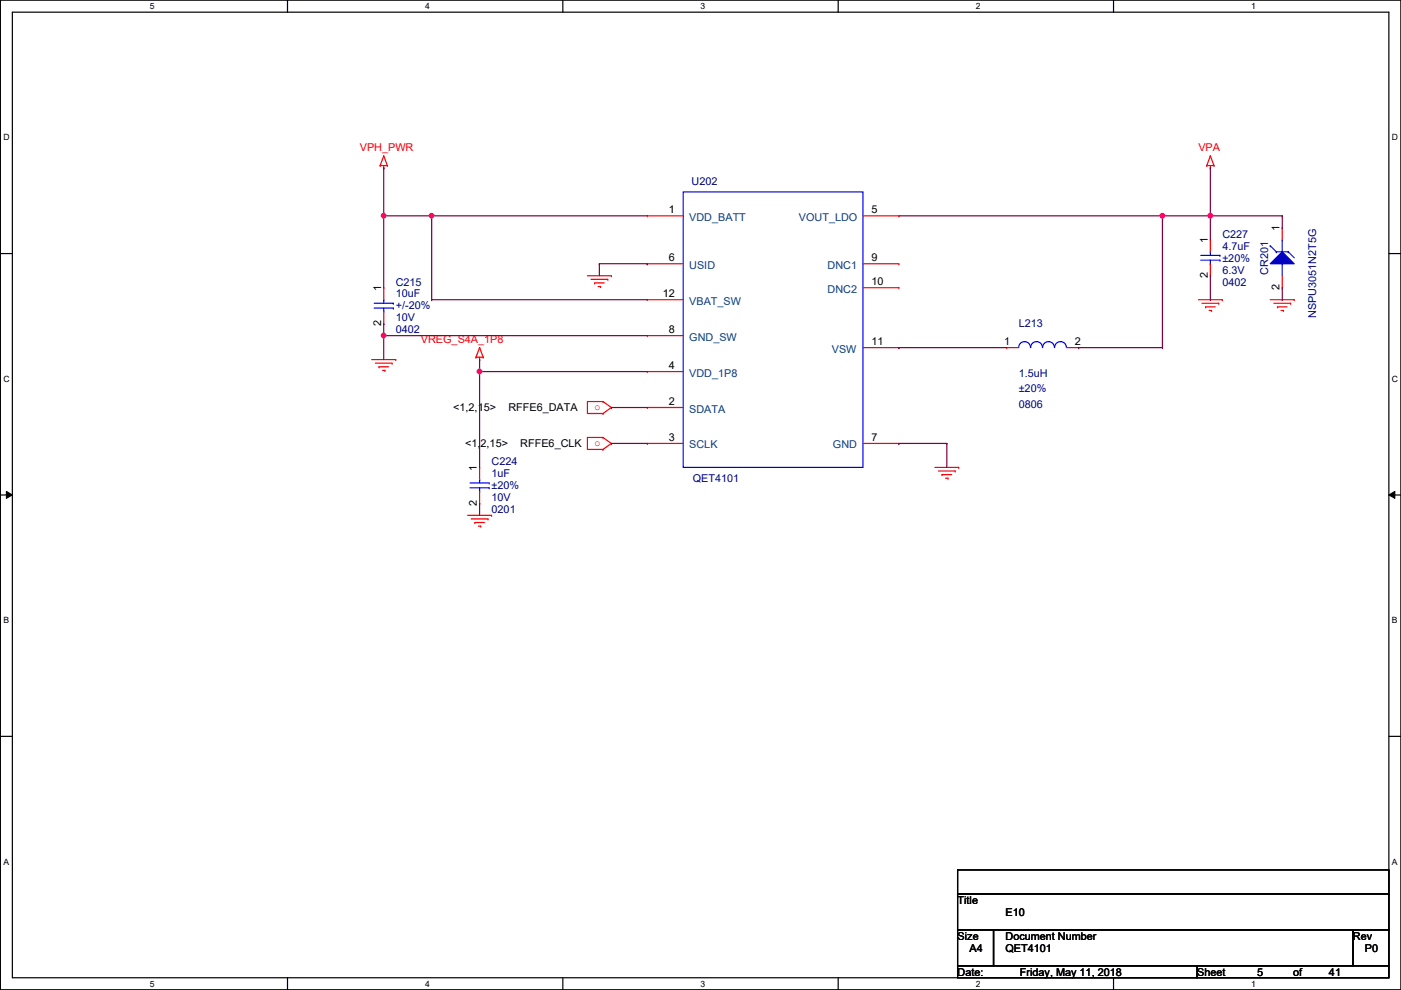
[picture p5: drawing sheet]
<svg xmlns="http://www.w3.org/2000/svg" width="297mm" height="210mm" viewBox="0 0 297 210" stroke-linecap="round" stroke-linejoin="round" font-family="sans-serif">
<path d="M.1 0h296.9v209.8h-296.9zM2.6 2.6h291.9v204.7h-291.9z" fill="none" stroke="#000" stroke-width=".25"/>
<g fill="#fff">
<path d="M31.8 .3h1v2h-1z"/>
<path d="M31.8 207.6h1v1.9h-1z"/>
</g>
<path d="M61 0v2.6M61 207.3v2.5" fill="none" stroke="#000" stroke-width=".25"/>
<g fill="#fff">
<path d="M90.1 .3h1v2h-1z"/>
<path d="M90.1 207.6h1v1.9h-1z"/>
</g>
<path d="M119.3 0v2.6M119.3 207.3v2.5" fill="none" stroke="#000" stroke-width=".25"/>
<g fill="#fff">
<path d="M148.5 .3h1v2h-1z"/>
<path d="M148.5 207.6h1v1.9h-1z"/>
</g>
<path d="M177.7 0v2.6M177.7 207.3v2.5" fill="none" stroke="#000" stroke-width=".25"/>
<g fill="#fff">
<path d="M206.9 .3h1v2h-1z"/>
<path d="M206.9 207.6h1v1.9h-1z"/>
</g>
<path d="M236.1 0v2.6M236.1 207.3v2.5" fill="none" stroke="#000" stroke-width=".25"/>
<g fill="#fff">
<path d="M265.3 .3h.9v2h-.9z"/>
<path d="M265.3 207.6h.9v1.9h-.9z"/>
<path d="M.7 28.2h1.3v1.9h-1.3z"/>
<path d="M295.1 28.2h1.3v1.9h-1.3z"/>
<path d="M.7 79.3h1.3v2h-1.3z"/>
<path d="M295.1 79.3h1.3v2h-1.3z"/>
</g>
<path d="M.1 53.8h2.5M294.5 53.8h2.5" fill="none" stroke="#000" stroke-width=".25"/>
<g fill="#fff">
<path d="M.7 130.5h1.2v2h-1.2z"/>
<path d="M295.1 130.5h1.2v2h-1.2z"/>
</g>
<path d="M.1 104.9h2.5M294.5 104.9h2.5" fill="none" stroke="#000" stroke-width=".25"/>
<path d="M1.4 104.2l1.2 .7-1.2 .8zM294.5 104.9l1.2-.7v1.5z" fill="#000"/>
<path d="M1.4 104.2l1.2 .7-1.2 .8zM294.5 104.9l1.2-.7v1.5z" fill="none" stroke="#000" stroke-width=".21"/>
<g fill="#fff">
<path d="M.7 181.7h1.2v2h-1.2z"/>
<path d="M295.1 181.7h1.2v2h-1.2z"/>
</g>
<path d="M.1 156.1h2.5M294.5 156.1h2.5M203 184.4h91.5v5.1h-91.5zM203 189.5h91.5v7.6h-91.5zM203 197.1h7.6v7.7h-7.6zM210.6 197.1h76.2v7.7h-76.2zM286.8 197.1h7.7v7.7h-7.7zM203 204.8h50.8v2.5h-50.8zM253.8 204.8h40.7v2.5h-40.7z" fill="none" stroke="#000" stroke-width=".25"/>
<g fill="none" stroke="#f00" stroke-width=".25">
<path d="M80.6 35.1h.1M80.6 35.1h1.5M81.4 35.6h.1M81.4 33.1h.1M81.4 35.1v.5M81.4 33.1l.7 2M81.4 33.1l-.8 2M82.1 35.1h.1M255.9 35.1h.1M255.9 35.1h1.5M256.6 35.6h.1M256.6 33.1h.1"/>
<path d="M256.6 35.1v.5M256.6 33.1l.8 2M256.6 33.1l-.7 2M257.4 35.1h.1M124.5 58.5h5.1M125.3 59.2h3.6M126.1 60h.1M126.1 60h2M128.9 59.2h.1M129.6 58.5h.1M256.6 50.8h.1M256.6 58.5h.1"/>
<path d="M256.6 50.8v2.6M256.6 55.9v2.6M78.8 76.2h5.1M79.6 77h3.5M80.3 77.8h.1M80.3 77.8h2.1M81.1 78.5h.5M81.4 61h.1M81.4 68.6h.1M81.4 61v2.5M81.4 66.1v2.5M81.6 78.5h.1"/>
<path d="M83.1 77h.1M83.9 76.2h.1M100.9 75.7h.1M100.9 75.7h1.5M101.7 76.2h.1M101.7 73.7h.1M101.7 75.7v.5M101.7 73.7l.7 2M101.7 73.7l-.8 2M102.4 75.7h.1M126.8 60.7h.5M127.3 60.7h.1"/>
<path d="M254.1 63.5h5.1M254.8 64.3h3.6M255.6 65.1h.1M255.6 65.1h2M256.4 65.8h.5M256.9 65.8h.1M258.4 64.3h.1M259.2 63.5h.1M269.3 63.5h5.1M270.1 64.3h3.5M270.8 65.1h.1M270.8 65.1h2.1"/>
<path d="M271.6 65.8h.5M272.1 65.8h.1M273.6 64.3h.1M274.4 63.5h.1M127.8 92.8h.1M127.8 95.3h.1M127.8 92.8h-3.3v2.5h3.3M127.8 85.1h.1M127.8 87.7h.1M127.8 85.1h-3.3v2.6h3.3M127.8 92.8l1.8 1.2-1.8 1.3M127.8 85.1l1.8 1.3-1.8 1.3"/>
<path d="M198.2 99.1h5.1M199 99.9h3.5M202.5 99.9h.1M203.3 99.1h.1M99.1 109.3h5.1M99.9 110h3.6M100.7 110.8h.1M100.7 110.8h2M101.4 111.5h.5M101.9 111.5h.1M103.5 110h.1M104.2 109.3h.1"/>
<path d="M199.7 100.6h.1M199.7 100.6h2.1M200.5 101.4h.5M201 101.4h.1"/>
</g>
<g fill="none" stroke="#00f" stroke-width=".25">
<path d="M254.6 54.1h4.1M254.6 55.2h4.1M256.6 53.4h.1M256.6 55.9h.1M256.6 53.4v.7M256.6 55.2v.7M258.7 54.1h.1M258.7 55.2h.1M79.3 64.3h4.1M79.3 65.3h4.1M81.4 63.5h.1M81.4 66.1h.1"/>
<path d="M81.4 63.5v.8M81.4 65.3v.8M83.4 64.3h.1M83.4 65.3h.1"/>
</g>
<path d="M269.3 55.9l2.6-2.5 2.5 2.5z" fill="#00f"/>
<g fill="none" stroke="#00f" stroke-width=".25">
<path d="M144.9 40.7h38.1v58.4h-38.1zM269.3 55.9l2.6-2.5 2.5 2.5zM269.3 52.1h.1M269.3 52.1l1.3 1.3M270.6 53.4h.1M270.6 53.4h2.5M271.9 55.9h.1M271.9 50.8h.1M271.9 50.8v2.6M271.9 55.9v2.6M273.1 53.4h.1M273.1 53.4l1.3 1.3"/>
<path d="M216 73.7a1.25 1.25 0 0 1 1.2-1.3 1.25 1.25 0 0 1 1.3 1.3M218.5 73.7a1.25 1.25 0 0 1 1.3-1.3 1.25 1.25 0 0 1 1.2 1.3M221.1 73.7a1.25 1.25 0 0 1 1.2-1.3 1.25 1.25 0 0 1 1.3 1.3M223.6 73.7a1.25 1.25 0 0 1 1.3-1.3 1.25 1.25 0 0 1 1.2 1.3M99.6 102.4h4.1M99.6 103.4h4.1M101.7 101.6h.1M101.7 104.2h.1M101.7 101.6v.8M101.7 103.4v.8M103.7 102.4h.1M103.7 103.4h.1"/>
</g>
<g fill="none" stroke="#f00" stroke-width=".25">
<path d="M137.2 45.8h.1M137.2 55.9h.1M137.2 45.8h7.7M137.2 55.9h7.7M183 45.8h7.6M183 55.9h7.6M190.6 45.8h.1M190.6 55.9h.1M271.9 48.3h.1M271.9 48.3v2.5M271.9 58.5v2.5M137.2 78.8h.1"/>
<path d="M137.2 71.2h.1M137.2 63.5h.1M137.2 78.8h7.7M137.2 71.2h7.7M137.2 63.5h7.7M183 61h7.6M183 73.7h7.6M190.6 61h.1M190.6 73.7h.1M213.4 73.7h.1M213.4 73.7h2.6M226.1 73.7h2.6"/>
<path d="M228.7 73.7h.1M271.9 61h.1M101.7 99.1h.1M101.7 99.1v2.5M137.2 86.4h.1M137.2 94h.1M137.2 86.4h7.7M137.2 94h7.7M183 94h7.6M190.6 94h.1M101.7 106.7h.1M101.7 104.2v2.5"/>
</g>
<g fill="none" stroke="#800040" stroke-width=".25">
<path d="M81.4 35.6h.1M81.4 35.6v25.4M81.4 45.8h.1M81.4 45.8h10.1M256.6 58.5v5M81.4 68.6h.1M81.4 68.6v2.6M101.7 78.8h.1M101.7 76.2h.1M101.7 76.2v22.9M256.6 63.5h.1M129.6 94h.1"/>
<path d="M129.6 86.4h.1M129.6 94h7.6M129.6 86.4h7.6M101.7 106.7h.1M101.7 106.7v2.6"/>
</g>
<circle cx="81.3" cy="45.7" r=".49" fill="#f0f"/>
<circle cx="81.3" cy="45.7" r=".49" fill="none" stroke="#f0f" stroke-width=".25"/>
<path d="M91.5 45.8h.1M91.5 45.8v17.7M91.5 63.5h.1M91.5 63.5h45.7" fill="none" stroke="#800040" stroke-width=".25"/>
<circle cx="91.5" cy="45.7" r=".49" fill="#f0f"/>
<circle cx="91.5" cy="45.7" r=".49" fill="none" stroke="#f0f" stroke-width=".25"/>
<path d="M91.5 45.8h.1M91.5 45.8h45.7M81.4 71.2h.1M81.4 71.2h55.8" fill="none" stroke="#800040" stroke-width=".25"/>
<circle cx="81.3" cy="71.1" r=".49" fill="#f0f"/>
<circle cx="81.3" cy="71.1" r=".49" fill="none" stroke="#f0f" stroke-width=".25"/>
<path d="M81.4 71.2h.1M81.4 71.2v5M101.7 78.8h.1M101.7 78.8h35.5" fill="none" stroke="#800040" stroke-width=".25"/>
<circle cx="101.7" cy="78.8" r=".49" fill="#f0f"/>
<circle cx="101.7" cy="78.8" r=".49" fill="none" stroke="#f0f" stroke-width=".25"/>
<path d="M256.6 35.6h.1M256.6 35.6v15.2M127.1 55.9h.1M127.1 55.9v2.6M127.1 55.9h10.1M137.2 55.9h.1M190.6 45.8h55.9M246.5 45.8h.1M246.5 45.8v27.9M256.6 45.8h.1M246.5 73.7h.1" fill="none" stroke="#800040" stroke-width=".25"/>
<circle cx="246.4" cy="45.7" r=".49" fill="#f0f"/>
<circle cx="246.4" cy="45.7" r=".49" fill="none" stroke="#f0f" stroke-width=".25"/>
<path d="M246.5 45.8h25.4M256.6 45.8h.1M271.9 45.8h.1M190.6 73.7h.1M190.6 73.7h22.8M228.7 73.7h.1M228.7 73.7h17.8M190.6 94h.1M190.6 94h10.1M200.7 94h.1M200.7 94v5.1" fill="none" stroke="#800040" stroke-width=".25"/>
<circle cx="256.6" cy="45.7" r=".49" fill="#f0f"/>
<circle cx="256.6" cy="45.7" r=".49" fill="none" stroke="#f0f" stroke-width=".25"/>
<path d="M271.9 48.3h.1M271.9 45.8v2.5M271.9 63.5h.1M271.9 61v2.5" fill="none" stroke="#800040" stroke-width=".25"/>
<circle cx="81.3" cy="45.7" r=".49" fill="#f0f"/>
<circle cx="81.3" cy="45.7" r=".49" fill="none" stroke="#f0f" stroke-width=".25"/>
<circle cx="91.5" cy="45.7" r=".49" fill="#f0f"/>
<circle cx="91.5" cy="45.7" r=".49" fill="none" stroke="#f0f" stroke-width=".25"/>
<circle cx="81.3" cy="71.1" r=".49" fill="#f0f"/>
<circle cx="81.3" cy="71.1" r=".49" fill="none" stroke="#f0f" stroke-width=".25"/>
<circle cx="101.7" cy="78.8" r=".49" fill="#f0f"/>
<circle cx="101.7" cy="78.8" r=".49" fill="none" stroke="#f0f" stroke-width=".25"/>
<circle cx="246.4" cy="45.7" r=".49" fill="#f0f"/>
<circle cx="246.4" cy="45.7" r=".49" fill="none" stroke="#f0f" stroke-width=".25"/>
<circle cx="256.6" cy="45.7" r=".49" fill="#f0f"/>
<circle cx="256.6" cy="45.7" r=".49" fill="none" stroke="#f0f" stroke-width=".25"/>
<g font-size="2.3" fill="#f00">
<text x="76.3" y="32.1">VPH_PWR</text>
<text x="254.1" y="32.1">VPA</text>
<text x="89.2" y="72.7">VREG_S4A_1P8</text>
<text x="126.1" y="87">o</text>
<text x="126.1" y="94.6">o</text>
</g>
<g font-size="2.3" fill="#000080">
<text x="146.6" y="39.2">U202</text>
<text x="259.2" y="50.4">C227</text>
<text x="259.2" y="52.9">4.7uF</text>
<text x="259.2" y="58">6.3V</text>
<text x="259.2" y="55.5">±20%</text>
<text x="268.9" y="58.2" transform="rotate(-90 268.9 58.2)">CR201</text>
<text x="83.9" y="60.5">C215</text>
<text x="83.9" y="63.1">10uF</text>
<text x="83.9" y="65.6">+/-20%</text>
<text x="259.2" y="60.5">0402</text>
<text x="83.9" y="70.7">0402</text>
<text x="83.9" y="68.2">10V</text>
<text x="216" y="69.4">L213</text>
<text x="279.1" y="67.4" transform="rotate(-90 279.1 67.4)">NSPU3051N2T5G</text>
<text x="216" y="79.8">1.5uH</text>
<text x="216" y="83.1">±20%</text>
<text x="216" y="86.4">0806</text>
<text x="104.2" y="98.6">C224</text>
<text x="104.2" y="101.2">1uF</text>
<text x="104.2" y="106.3">10V</text>
<text x="104.2" y="103.7">±20%</text>
<text x="146.9" y="102.2">QET4101</text>
<text x="104.2" y="108.8">0201</text>
</g>
<g font-size="2.3">
<text x="141.8" y="45.2">1</text>
<text x="184.7" y="45.2">5</text>
<text x="256.1" y="51.6" transform="rotate(-90 256.1 51.6)">1</text>
<text x="271.3" y="49.1" transform="rotate(-90 271.3 49.1)">1</text>
<text x="141.8" y="55.4">6</text>
<text x="184.7" y="55.4">9</text>
<text x="256.1" y="59" transform="rotate(-90 256.1 59)">2</text>
<text x="80.8" y="61.8" transform="rotate(-90 80.8 61.8)">1</text>
<text x="140.5" y="63">12</text>
<text x="184.7" y="60.5">10</text>
<text x="271.3" y="61.5" transform="rotate(-90 271.3 61.5)">2</text>
<text x="80.8" y="69.1" transform="rotate(-90 80.8 69.1)">2</text>
<text x="141.8" y="70.6">8</text>
<text x="184.7" y="73.2">11</text>
<text x="212.9" y="73.2">1</text>
<text x="227.9" y="73.2">2</text>
<text x="141.8" y="78.2">4</text>
<text x="96.1" y="87.2">&lt;1,2,15&gt;</text>
<text x="107.8" y="87.2">RFFE6_DATA</text>
<text x="141.8" y="85.9">2</text>
<text x="98.6" y="94.8">&lt;1,2,15&gt;</text>
<text x="110.3" y="94.8">RFFE6_CLK</text>
<text x="141.8" y="93.5">3</text>
<text x="184.7" y="93.5">7</text>
<text x="101.1" y="99.9" transform="rotate(-90 101.1 99.9)">1</text>
<text x="101.1" y="107.2" transform="rotate(-90 101.1 107.2)">2</text>
<text x="203" y="191.6">Title</text>
<text x="213.2" y="194.1">E10</text>
<text x="203" y="199.2">Size</text>
<text x="205.6" y="201.8">A4</text>
<text x="213.2" y="199.2">Document Number</text>
<text x="213.2" y="201.8">QET4101</text>
<text x="286.8" y="199.2">Rev</text>
<text x="289.4" y="201.8">P0</text>
<text x="203" y="206.8">Date:</text>
<text x="216.2" y="206.8">Friday, May 11, 2018</text>
<text x="253.8" y="206.8">Sheet</text>
<text x="266.5" y="206.8">5</text>
<text x="274.1" y="206.8">of</text>
<text x="281.8" y="206.8">41</text>
</g>
<g font-size="2.3" fill="#004080">
<text x="146.1" y="46.8">VDD_BATT</text>
<text x="169.4" y="46.8">VOUT_LDO</text>
<text x="146.1" y="57">USID</text>
<text x="175.5" y="57">DNC1</text>
<text x="146.1" y="64.6">VBAT_SW</text>
<text x="175.5" y="62.1">DNC2</text>
<text x="146.1" y="72.2">GND_SW</text>
<text x="176.4" y="74.8">VSW</text>
<text x="146.1" y="79.8">VDD_1P8</text>
<text x="146.1" y="87.5">SDATA</text>
<text x="146.1" y="95.1">SCLK</text>
<text x="176.6" y="95.1">GND</text>
</g>
<g font-size="1.8">
<text x="31.8" y="1.9">5</text>
<text x="90.1" y="1.9">4</text>
<text x="148.5" y="1.9">3</text>
<text x="206.9" y="1.9">2</text>
<text x="265.3" y="1.9">1</text>
<text x=".7" y="29.8">D</text>
<text x="295.1" y="29.8">D</text>
<text x=".7" y="80.9">C</text>
<text x="295.1" y="80.9">C</text>
<text x=".7" y="132.1">B</text>
<text x="295.1" y="132.1">B</text>
<text x=".7" y="183.3">A</text>
<text x="295.1" y="183.3">A</text>
<text x="31.8" y="209.2">5</text>
<text x="90.1" y="209.2">4</text>
<text x="148.5" y="209.2">3</text>
<text x="206.9" y="209.2">2</text>
<text x="265.3" y="209.2">1</text>
</g>
</svg>
